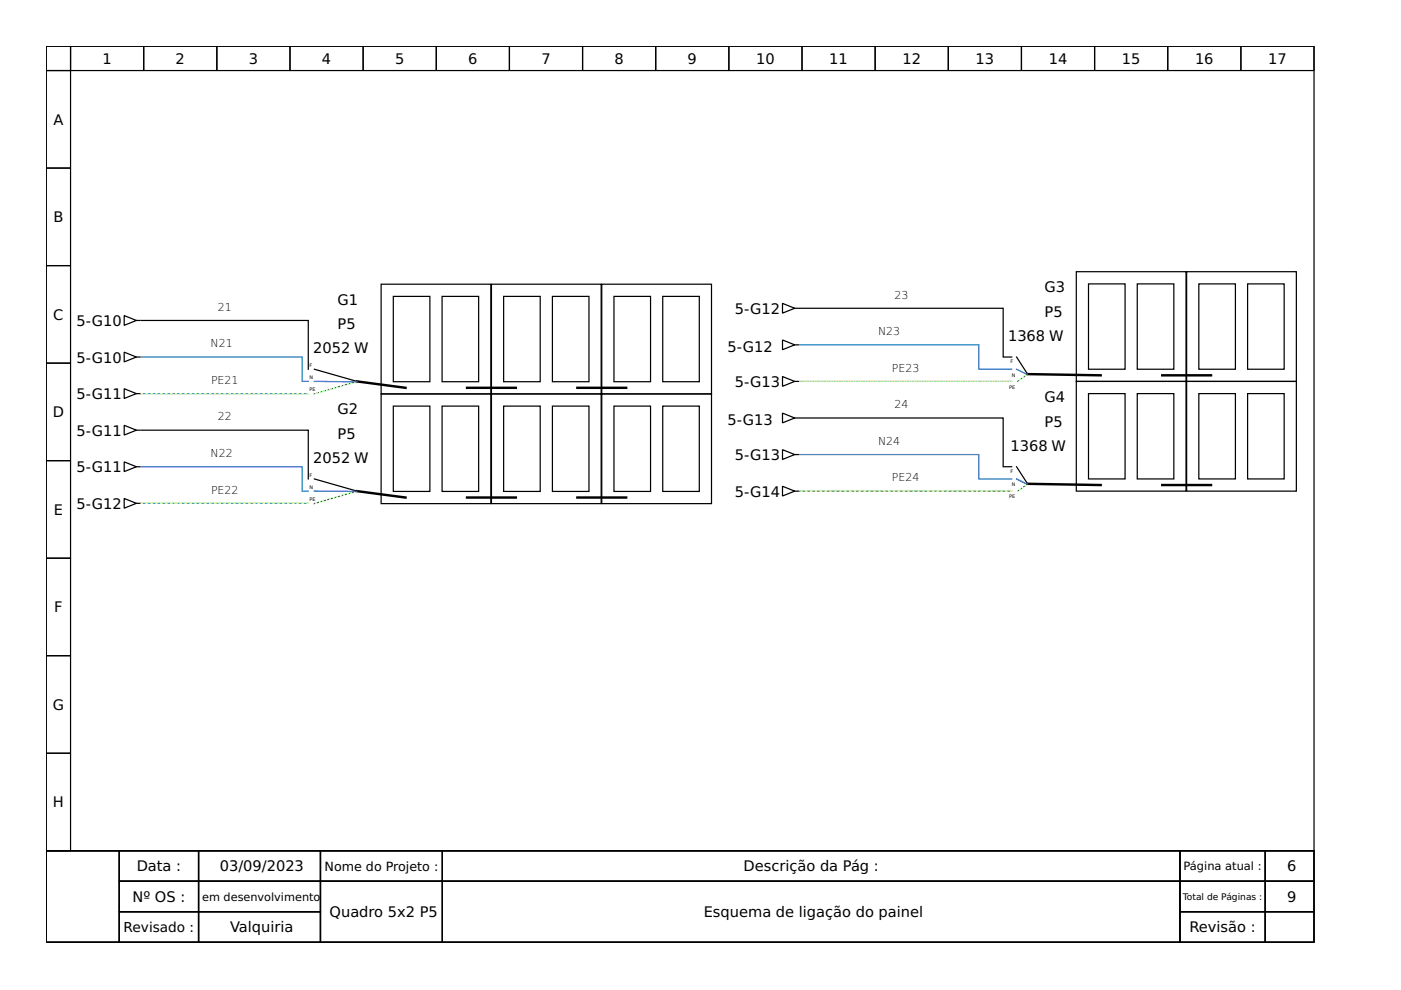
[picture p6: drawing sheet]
<svg xmlns="http://www.w3.org/2000/svg" width="297mm" height="210mm" viewBox="0 0 297 210" stroke-linecap="round" stroke-linejoin="round" font-family="sans-serif">
<g fill="none" stroke="#000" stroke-width=".26">
<path d="M9.8 9.8h268.8v170.6h-268.8zM9.8 9.8h5.2v5.2h-5.2zM9.8 15h5.2v20.6h-5.2zM15 9.8h15.5v5.2h-15.5zM30.5 9.8h15.5v5.2h-15.5zM46 9.8h15.5v5.2h-15.5zM61.5 9.8h15.5v5.2h-15.5zM77 9.8h15.5v5.2h-15.5zM92.5 9.8h15.5v5.2h-15.5zM108 9.8h15.5v5.2h-15.5zM123.5 9.8h15.5v5.2h-15.5zM139 9.8h15.5v5.2h-15.5z"/>
<path d="M154.5 9.8h15.5v5.2h-15.5zM170 9.8h15.6v5.2h-15.6zM185.6 9.8h15.5v5.2h-15.5zM201.1 9.8h15.5v5.2h-15.5zM216.6 9.8h15.5v5.2h-15.5zM232.1 9.8h15.5v5.2h-15.5zM247.6 9.8h15.5v5.2h-15.5zM263.1 9.8h15.5v5.2h-15.5zM9.8 35.6h5.2v20.7h-5.2zM9.8 56.3h5.2v20.7h-5.2zM228.2 57.6h23.3v23.3h-23.3zM251.6 57.6h23.3v23.3h-23.3z"/>
<path d="M9.8 77h5.2v20.7h-5.2zM26.3 66.9l2.6 1-2.6 1.1zM26.3 74.7l2.6 1-2.6 1zM28.9 67.9h.8M28.9 75.7h.8M30 67.9h35.4v10.4M66.7 78.3l9 2.6M80.8 60.3h23.3v23.2h-23.3zM83.4 62.8h7.7v18.1h-7.7zM93.7 62.8h7.8v18.1h-7.8zM104.2 60.3h23.3v23.2h-23.3zM106.8 62.8h7.7v18.1h-7.7z"/>
<path d="M117.1 62.8h7.8v18.1h-7.8zM127.6 60.3h23.3v23.2h-23.3zM130.2 62.8h7.7v18.1h-7.7zM140.5 62.8h7.8v18.1h-7.8zM165.9 72.1l2.6 1-2.6 1zM165.9 64.3l2.6 1.1-2.6 1zM165.9 79.8l2.6 1.1-2.6 1zM168.5 73.1h.8M168.5 65.4h.8M169.5 65.4h43.2v10.3h1.8M215.5 75.7l2.4 3.6M230.8 60.2h7.7v18.1h-7.7z"/>
<path d="M241.1 60.2h7.8v18.1h-7.8zM254.2 60.2h7.7v18.1h-7.7zM264.5 60.2h7.8v18.1h-7.8zM9.8 97.7h5.2v20.6h-5.2zM26.3 82.4l2.6 1.1-2.6 1zM26.3 90.2l2.6 1-2.6 1zM26.3 97.9l2.6 1.1-2.6 1zM28.9 83.5h.8M28.9 91.2h.8M28.9 99h.8M30 91.2h35.4v10.3M80.8 83.5h23.3v23.3h-23.3z"/>
<path d="M83.4 86.1h7.7v18.1h-7.7zM93.7 86.1h7.8v18.1h-7.8zM104.2 83.5h23.3v23.3h-23.3zM106.8 86.1h7.7v18.1h-7.7zM117.1 86.1h7.8v18.1h-7.8zM127.6 83.5h23.3v23.3h-23.3zM130.2 86.1h7.7v18.1h-7.7zM140.5 86.1h7.8v18.1h-7.8zM165.9 87.6l2.6 1-2.6 1.1zM165.9 95.3l2.6 1.1-2.6 1zM168.5 88.6h.8M168.5 96.4h.8"/>
<path d="M168.5 80.9h.8M169.5 88.6h43.2v10.4h1.8M215.5 99l2.4 3.6M228.2 80.9h23.3v23.2h-23.3zM230.8 83.5h7.7v18h-7.7zM241.1 83.5h7.8v18h-7.8zM251.6 80.9h23.3v23.2h-23.3zM254.2 83.5h7.7v18h-7.7zM264.5 83.5h7.8v18h-7.8zM9.8 118.3h5.2v20.7h-5.2zM26.3 105.7l2.6 1-2.6 1.1zM28.9 106.7h.8"/>
<path d="M66.7 101.5l9 2.6M165.9 103.1l2.6 1-2.6 1.1zM168.5 104.1h.8M9.8 139h5.2v20.7h-5.2zM9.8 159.7h5.2v20.7h-5.2zM9.8 180.4h268.8v19.4h-268.8zM9.8 180.4h15.5v19.4h-15.5zM25.3 180.4h16.8v6.4h-16.8zM25.3 186.8h16.8v6.5h-16.8zM25.3 193.3h16.8v6.5h-16.8zM42.1 180.4h25.8v6.4h-25.8zM42.1 186.8h25.8v6.5h-25.8z"/>
<path d="M42.1 193.3h25.8v6.5h-25.8zM67.9 180.4h25.9v6.4h-25.9zM67.9 186.8h25.9v13h-25.9zM93.8 180.4h156.4v6.4h-156.4zM93.8 186.8h156.4v13h-156.4zM250.2 180.4h18.1v6.4h-18.1zM250.2 186.8h18.1v6.5h-18.1zM250.2 193.3h18.1v6.5h-18.1zM268.3 180.4h10.3v6.4h-10.3zM268.3 186.8h10.3v6.5h-10.3zM268.3 193.3h10.3v6.5h-10.3z"/>
</g>
<path d="M217.9 79.3l15.5 .3M246.4 79.6h10.4M75.7 80.9l10.3 1.3M99 82.2h10.4M122.4 82.2h10.4M75.7 104.1l10.3 1.4M99 105.5h10.4M122.4 105.5h10.4M217.9 102.6l15.5 .2M246.4 102.8h10.4" fill="none" stroke="#000" stroke-width=".52"/>
<path d="M215.5 78.3l2.1 1M66.7 80.9h8.7M66.7 104.1l8.7 .1M215.5 101.5l2.1 1.1" fill="none" stroke="#00f" stroke-width=".26"/>
<path d="M217.9 79.3l-2.1 1.6M75.7 80.9l-9.1 2.6M75.7 104.1l-9.1 2.7M217.9 102.6l-2.1 1.5" fill="none" stroke="#0f0" stroke-width=".26" stroke-dasharray=".3 .5"/>
<path d="M30 75.7h34.1v5.2h1.3M169.5 73.1h38v5.2h7M30 99h34.1v5.1h1.3M169.5 96.4h38v5.1h7" fill="none" stroke="#1c71d8" stroke-width=".26"/>
<path d="M169.5 80.9h45" fill="none" stroke="#57e389" stroke-width=".26"/>
<path d="M214.5 80.9h-45" fill="none" stroke="#f9f06b" stroke-width=".26" stroke-dasharray="0 .5"/>
<path d="M169.5 104.1h45" fill="none" stroke="#49a835" stroke-width=".26"/>
<path d="M65.4 83.5h-35.4M65.4 106.7h-35.4M214.5 104.1h-45" fill="none" stroke="#f9f06b" stroke-width=".26" stroke-dasharray=".3 .8"/>
<path d="M30 83.5h35.4M30 106.7h35.4" fill="none" stroke="#2ec27e" stroke-width=".26"/>
<g font-size="3.1">
<text x="21.7" y="13.5">1</text>
<text x="37.2" y="13.5">2</text>
<text x="52.7" y="13.5">3</text>
<text x="68.3" y="13.5">4</text>
<text x="83.8" y="13.5">5</text>
<text x="99.3" y="13.5">6</text>
<text x="114.8" y="13.5">7</text>
<text x="130.3" y="13.5">8</text>
<text x="145.8" y="13.5">9</text>
<text x="160.3" y="13.5">10</text>
<text x="175.8" y="13.5">11</text>
<text x="191.3" y="13.5">12</text>
<text x="206.8" y="13.5">13</text>
<text x="222.4" y="13.5">14</text>
<text x="237.9" y="13.5">15</text>
<text x="253.4" y="13.5">16</text>
<text x="268.9" y="13.5">17</text>
<text x="11.3" y="26.5">A</text>
<text x="11.3" y="47.1">B</text>
<text x="71.6" y="64.6">G1</text>
<text x="221.5" y="62">G3</text>
<text x="11.3" y="67.8">C</text>
<text x="16.3" y="69.1">5-G10</text>
<text x="71.6" y="69.8">P5</text>
<text x="155.8" y="66.5">5-G12</text>
<text x="221.5" y="67.2">P5</text>
<text x="16.3" y="76.9">5-G10</text>
<text x="66.4" y="74.9">2052 W</text>
<text x="154.3" y="74.7">5-G12</text>
<text x="213.7" y="72.3">1368 W</text>
<text x="155.8" y="82">5-G13</text>
<text x="11.2" y="88.5">D</text>
<text x="16.3" y="84.6">5-G11</text>
<text x="71.6" y="87.8">G2</text>
<text x="221.5" y="85.3">G4</text>
<text x="16.3" y="92.4">5-G11</text>
<text x="71.6" y="93">P5</text>
<text x="154.3" y="90.2">5-G13</text>
<text x="214.2" y="95.6">1368 W</text>
<text x="221.5" y="90.4">P5</text>
<text x="16.3" y="100.1">5-G11</text>
<text x="66.4" y="98.2">2052 W</text>
<text x="155.8" y="97.5">5-G13</text>
<text x="16.3" y="107.9">5-G12</text>
<text x="155.8" y="105.3">5-G14</text>
<text x="11.4" y="109.2">E</text>
<text x="11.5" y="129.8">F</text>
<text x="11.2" y="150.5">G</text>
<text x="11.2" y="171.2">H</text>
<text x="29" y="184.8">Data :</text>
<text x="46.6" y="184.8">03/09/2023</text>
<text x="157.6" y="184.8">Descrição da Pág :</text>
<text x="272.9" y="184.8">6</text>
<text x="28.1" y="191.2">Nº OS :</text>
<text x="272.9" y="191.2">9</text>
<text x="48.8" y="197.7">Valquiria</text>
<text x="69.9" y="194.5">Quadro 5x2 P5</text>
<text x="149.2" y="194.5">Esquema de ligação do painel</text>
<text x="252.2" y="197.7">Revisão :</text>
</g>
<text font-size="2.9" x="26.2" y="197.6">Revisado :</text>
<text font-size="2.7" x="68.8" y="184.6">Nome do Projeto :</text>
<g font-size="2.4">
<text x="250.9" y="184.5">Página atual :</text>
<text x="42.9" y="191">em desenvolvimento</text>
</g>
<g font-size="2.3">
<text x="46.2" y="65.9">21</text>
<text x="189.6" y="63.3">23</text>
<text x="186.2" y="71">N23</text>
<text x="44.7" y="73.6">N21</text>
<text x="44.7" y="81.4">PE21</text>
<text x="189.1" y="78.8">PE23</text>
<text x="46.2" y="89.1">22</text>
<text x="189.6" y="86.6">24</text>
<text x="186.2" y="94.3">N24</text>
<text x="44.7" y="96.9">N22</text>
<text x="44.7" y="104.6">PE22</text>
<text x="189.1" y="102.1">PE24</text>
</g>
<text font-size="1.9" x="250.8" y="190.8">Total de Páginas :</text>
<g font-size="1">
<text x="65.6" y="77.8">F</text>
<text x="214.2" y="77">F</text>
<text x="65.6" y="80.4">N</text>
<text x="65.6" y="82.9">PE</text>
<text x="214" y="82.4">PE</text>
<text x="214.5" y="79.8">N</text>
<text x="65.6" y="101">F</text>
<text x="214.2" y="100.3">F</text>
<text x="65.6" y="103.6">N</text>
<text x="65.6" y="106.2">PE</text>
<text x="214" y="105.7">PE</text>
<text x="214.5" y="103.1">N</text>
</g>
</svg>
